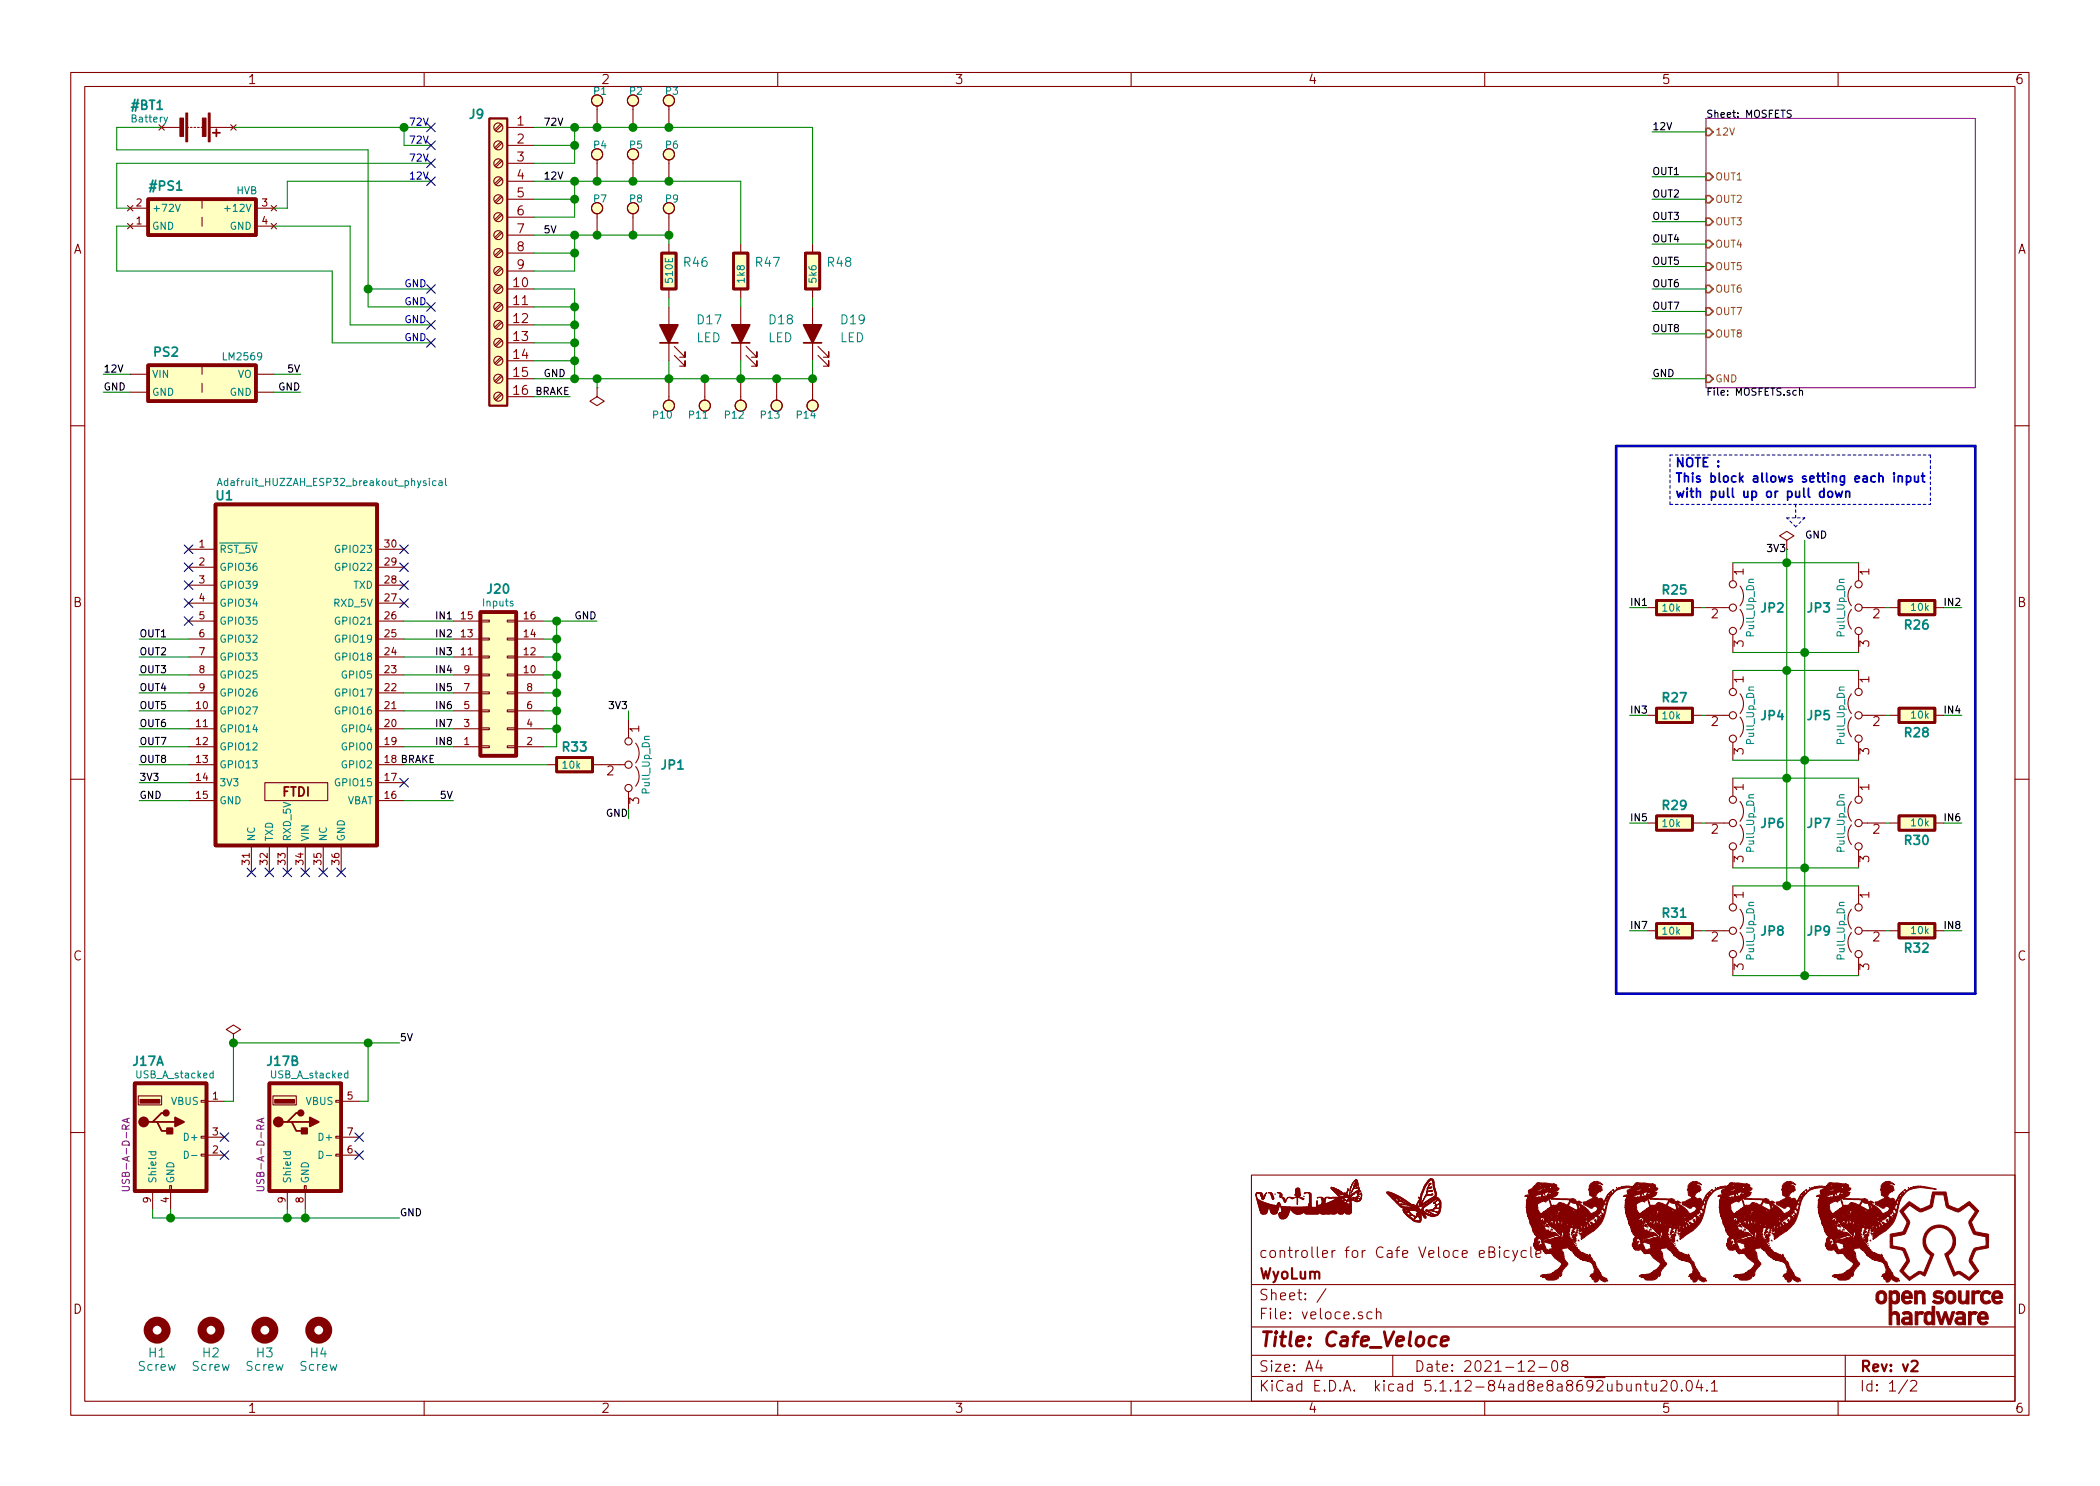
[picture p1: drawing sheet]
EESchema Schematic File Version 4
EELAYER 30 0
EELAYER END
$Descr A4 11693 8268
encoding utf-8
Sheet 1 2
Title "Cafe_Veloce"
Date "2021-12-08"
Rev "v2"
Comp "WyoLum"
Comment1 "controller for Cafe Veloce eBicycle"
Comment2 ""
Comment3 ""
Comment4 ""
$EndDescr
Text Label 3025 700  0    40   ~ 0
72V
Text Label 3025 1000 0    40   ~ 0
12V
Wire Wire Line
	1050 4450 775  4450
Text Label 3025 1300 0    40   ~ 0
5V
Wire Wire Line
	1250 6125 1300 6125
Wire Wire Line
	1300 6125 1300 5800
Wire Wire Line
	1300 5800 2050 5800
Wire Wire Line
	2000 6125 2050 6125
Wire Wire Line
	2050 6125 2050 5800
Connection ~ 2050 5800
Wire Wire Line
	2050 5800 2225 5800
NoConn ~ 2000 6325
NoConn ~ 2000 6425
NoConn ~ 1250 6325
NoConn ~ 1250 6425
Wire Wire Line
	850  6725 850  6775
Wire Wire Line
	850  6775 950  6775
Wire Wire Line
	950  6725 950  6775
Connection ~ 950  6775
Wire Wire Line
	950  6775 1600 6775
Wire Wire Line
	1600 6725 1600 6775
Connection ~ 1600 6775
Wire Wire Line
	1600 6775 1700 6775
Wire Wire Line
	1700 6725 1700 6775
Connection ~ 1700 6775
Wire Wire Line
	1700 6775 2225 6775
Text Label 2225 5800 0    40   ~ 0
5V
Text Label 2225 6775 0    40   ~ 0
GND
Text Label 775  3550 0    40   ~ 0
OUT1
Text Label 775  3650 0    40   ~ 0
OUT2
Text Label 775  3750 0    40   ~ 0
OUT3
Text Label 775  3850 0    40   ~ 0
OUT4
Text Label 775  3950 0    40   ~ 0
OUT5
Text Label 775  4050 0    40   ~ 0
OUT6
Text Label 775  4150 0    40   ~ 0
OUT7
Text Label 775  4250 0    40   ~ 0
OUT8
Text Label 775  4450 0    40   ~ 0
GND
Text Label 2425 4250 2    40   ~ 0
BRAKE
Wire Wire Line
	2975 2200 3175 2200
Text Label 3175 2200 2    40   ~ 0
BRAKE
Connection ~ 1300 5800
Wire Wire Line
	2250 4450 2525 4450
Wire Wire Line
	2975 2100 3200 2100
Text Label 3025 2100 0    40   ~ 0
GND
$Comp
L veloce:Screw_Terminal_01x16 J9
U 1 1
P 2775 1400
F 0 "J9" H 2850 2175 50  0000 L CNB
F 1 "PWR" H 2975 1300 40  0001 L CNN
F 2 "veloce:TerminalBlock_Wurth_1377-16_Horizontal" H 2775 1400 50  0001 C CNN
F 3 "https://www.we-online.de/katalog/datasheet/691137710002.pdf" H 2775 1400 50  0001 C CNN
F 4 "691137710002" H 2775 1400 50  0001 C CNN "PN"
	1    2775 1400
	-1   0    0    -1  
$EndComp
$Comp
L power:PWR_FLAG #FLG0101
U 1 1
P 1300 5800
F 0 "#FLG0101" H 1300 5875 50  0001 C CNN
F 1 "PWR_FLAG" H 1325 6025 50  0001 C CNN
F 2 "" H 1300 5800 50  0001 C CNN
F 3 "~" H 1300 5800 50  0001 C CNN
	1    1300 5800
	1    0    0    -1  
$EndComp
$Comp
L veloce:LV_Buck PS2
U 1 1
P 1125 2125
F 0 "PS2" H 925 2300 50  0000 C CNB
F 1 "LM2569" H 1350 2275 40  0000 C CNN
F 2 "veloce:5VReg_module_LM2596" H 75  1875 50  0001 L CNN
F 3 "https://www.amazon.com/Diatone-5V-2Amp-Voltage-Regulator/dp/B07FN7JQJZ" H 2175 1825 50  0001 L CNN
	1    1125 2125
	1    0    0    -1  
$EndComp
$Comp
L veloce:Battery_virtual #BT1
U 1 1
P 1100 700
F 0 "#BT1" V 975 325 50  0000 L CNB
F 1 "Battery" V 1050 325 40  0000 L CNN
F 2 "" V 1100 760 50  0001 C CNN
F 3 "~" V 1100 760 50  0001 C CNN
	1    1100 700 
	0    1    1    0   
$EndComp
Wire Wire Line
	775  3550 1050 3550
Wire Wire Line
	1050 3650 775  3650
Wire Wire Line
	775  3750 1050 3750
Wire Wire Line
	1050 3850 775  3850
Wire Wire Line
	1050 4250 775  4250
Wire Wire Line
	775  4150 1050 4150
Wire Wire Line
	1050 4050 775  4050
Wire Wire Line
	775  3950 1050 3950
$Comp
L veloce:R R33
U 1 1
P 3200 4250
F 0 "R33" V 3100 4175 50  0000 L CNB
F 1 "10k" V 3200 4175 40  0000 L CNN
F 2 "veloce:r_0805_THT" V 3130 4250 50  0001 C CNN
F 3 "~" H 3200 4250 50  0001 C CNN
	1    3200 4250
	0    1    1    0   
$EndComp
Text Label 3500 4550 2    40   ~ 0
GND
Text Label 3500 3950 2    40   ~ 0
3V3
Text Notes 2275 700  0    40   ~ 0
72V
Text Notes 2275 800  0    40   ~ 0
72V
Text Notes 2250 1600 0    40   ~ 0
GND
Text Notes 2275 900  0    40   ~ 0
72V
Text Notes 2250 1700 0    40   ~ 0
GND
Text Notes 2275 1000 0    40   ~ 0
12V
Text Notes 2250 1800 0    40   ~ 0
GND
Text Notes 2250 1900 0    40   ~ 0
GND
$Comp
L power:PWR_FLAG #FLG0102
U 1 1
P 3325 2150
F 0 "#FLG0102" H 3325 2225 50  0001 C CNN
F 1 "PWR_FLAG" H 3350 2375 50  0001 C CNN
F 2 "" H 3325 2150 50  0001 C CNN
F 3 "~" H 3325 2150 50  0001 C CNN
	1    3325 2150
	-1   0    0    1   
$EndComp
Wire Wire Line
	3325 2150 3325 2100
$Comp
L veloce:USB_A_stacked J17
U 1 1
P 950 6325
F 0 "J17" H 825 6750 50  0000 C CNB
F 1 "USB_A_stacked" H 975 6675 40  0000 C CNN
F 2 "veloce:USB_A_Wuerth_61400826021_Horizontal_Stacked" H 1100 6275 50  0001 C CNN
F 3 "https://www.alliedcomponents.com/storage/rj45/pdfs/ausb2-4599.pdf" H 1100 6275 50  0001 C CNN
F 4 "USB-A-D-RA" V 700 6225 40  0000 C CNN "PN"
	1    950  6325
	1    0    0    -1  
$EndComp
$Comp
L veloce:USB_A_stacked J17
U 2 1
P 1700 6325
F 0 "J17" H 1575 6750 50  0000 C CNB
F 1 "USB_A_stacked" H 1725 6675 40  0000 C CNN
F 2 "veloce:USB_A_Wuerth_61400826021_Horizontal_Stacked" H 1850 6275 50  0001 C CNN
F 3 "https://www.alliedcomponents.com/storage/rj45/pdfs/ausb2-4599.pdf" H 1850 6275 50  0001 C CNN
F 4 "USB-A-D-RA" V 1450 6225 40  0000 C CNN "PN"
	2    1700 6325
	1    0    0    -1  
$EndComp
$Comp
L veloce:Jumper_3_Open JP1
U 1 1
P 3500 4250
F 0 "JP1" V 3500 4425 50  0000 L CNB
F 1 "Pull_Up_Dn" H 3500 4350 40  0000 C CNN
F 2 "veloce:SolderJumper-3_P1.3mm_Open_RoundedPad1.0x1.5mm_THT" H 3500 4250 50  0001 C CNN
F 3 "~" H 3500 4250 50  0001 C CNN
	1    3500 4250
	0    1    1    0   
$EndComp
Wire Wire Line
	2250 4250 3050 4250
Wire Wire Line
	3500 4000 3500 3950
$Comp
L veloce:Adafruit_HUZZAH_ESP32_breakout_physical U1
U 1 1
P 1650 3750
F 0 "U1" H 1250 4750 50  0000 C CNB
F 1 "Adafruit_HUZZAH_ESP32_breakout_physical" H 1850 4825 40  0000 C CNN
F 2 "veloce:Adafruit_HUZZAH_ESP32_breakout_FIXED" H 1850 4350 50  0001 C CNN
F 3 "https://www.adafruit.com/product/2471" H 1950 4450 50  0001 C CNN
	1    1650 3750
	1    0    0    -1  
$EndComp
Text Label 2525 4450 2    40   ~ 0
5V
Wire Wire Line
	2250 4150 2525 4150
Text Label 2525 4150 2    40   ~ 0
IN8
Wire Wire Line
	2250 4050 2525 4050
Text Label 2525 4050 2    40   ~ 0
IN7
Wire Wire Line
	2250 3950 2525 3950
Text Label 2525 3950 2    40   ~ 0
IN6
Wire Wire Line
	2250 3850 2525 3850
Text Label 2525 3850 2    40   ~ 0
IN5
Wire Wire Line
	2250 3750 2525 3750
Text Label 2525 3750 2    40   ~ 0
IN4
Wire Wire Line
	2250 3650 2525 3650
Text Label 2525 3650 2    40   ~ 0
IN3
Wire Wire Line
	2250 3550 2525 3550
Text Label 2525 3550 2    40   ~ 0
IN2
Wire Wire Line
	2250 3450 2525 3450
Text Label 2525 3450 2    40   ~ 0
IN1
Wire Wire Line
	1050 4350 775  4350
Text Label 775  4350 0    40   ~ 0
3V3
$Comp
L power:PWR_FLAG #FLG0103
U 1 1
P 9950 3050
F 0 "#FLG0103" H 9950 3125 50  0001 C CNN
F 1 "PWR_FLAG" H 9975 3275 50  0001 C CNN
F 2 "" H 9950 3050 50  0001 C CNN
F 3 "~" H 9950 3050 50  0001 C CNN
	1    9950 3050
	1    0    0    -1  
$EndComp
$Comp
L veloce:Conn_02x08_Odd_Even J20
U 1 1
P 2775 3800
F 0 "J20" H 2775 3275 50  0000 C CNB
F 1 "Inputs" H 2775 3350 40  0000 C CNN
F 2 "veloce:TerminalBlock_Wurth_1377-16_Horizontal" H 2775 3800 50  0001 C CNN
F 3 "~" H 2775 3800 50  0001 C CNN
	1    2775 3800
	1    0    0    1   
$EndComp
Wire Wire Line
	3025 3450 3100 3450
Wire Wire Line
	3100 3450 3100 3550
Wire Wire Line
	3100 4150 3025 4150
Wire Wire Line
	3025 4050 3100 4050
Connection ~ 3100 4050
Wire Wire Line
	3100 4050 3100 4150
Wire Wire Line
	3025 3950 3100 3950
Connection ~ 3100 3950
Wire Wire Line
	3100 3950 3100 4050
Wire Wire Line
	3025 3850 3100 3850
Connection ~ 3100 3850
Wire Wire Line
	3100 3850 3100 3950
Wire Wire Line
	3025 3750 3100 3750
Connection ~ 3100 3750
Wire Wire Line
	3100 3750 3100 3850
Wire Wire Line
	3025 3650 3100 3650
Connection ~ 3100 3650
Wire Wire Line
	3100 3650 3100 3750
Wire Wire Line
	3025 3550 3100 3550
Connection ~ 3100 3550
Wire Wire Line
	3100 3550 3100 3650
Wire Wire Line
	3100 3450 3325 3450
Text Label 3325 3450 2    40   ~ 0
GND
Wire Wire Line
	3500 4500 3500 4550
$Comp
L veloce:Jumper_3_Open JP2
U 1 1
P 9650 3375
F 0 "JP2" V 9650 3525 50  0000 L CNB
F 1 "Pull_Up_Dn" H 9650 3475 40  0000 C CNN
F 2 "veloce:SolderJumper-3_P1.3mm_Open_RoundedPad1.0x1.5mm_THT" H 9650 3375 50  0001 C CNN
F 3 "~" H 9650 3375 50  0001 C CNN
	1    9650 3375
	0    1    1    0   
$EndComp
Wire Wire Line
	9475 3375 9500 3375
Wire Wire Line
	9175 3375 9075 3375
Text Label 9075 3375 0    40   ~ 0
IN1
$Comp
L veloce:Jumper_3_Open JP4
U 1 1
P 9650 3975
F 0 "JP4" V 9650 4125 50  0000 L CNB
F 1 "Pull_Up_Dn" H 9650 4075 40  0000 C CNN
F 2 "veloce:SolderJumper-3_P1.3mm_Open_RoundedPad1.0x1.5mm_THT" H 9650 3975 50  0001 C CNN
F 3 "~" H 9650 3975 50  0001 C CNN
	1    9650 3975
	0    1    1    0   
$EndComp
Wire Wire Line
	9475 3975 9500 3975
Wire Wire Line
	9175 3975 9075 3975
Text Label 10925 3375 2    40   ~ 0
IN2
$Comp
L veloce:Jumper_3_Open JP6
U 1 1
P 9650 4575
F 0 "JP6" V 9650 4725 50  0000 L CNB
F 1 "Pull_Up_Dn" H 9650 4675 40  0000 C CNN
F 2 "veloce:SolderJumper-3_P1.3mm_Open_RoundedPad1.0x1.5mm_THT" H 9650 4575 50  0001 C CNN
F 3 "~" H 9650 4575 50  0001 C CNN
	1    9650 4575
	0    1    1    0   
$EndComp
Wire Wire Line
	9475 4575 9500 4575
Wire Wire Line
	9175 4575 9075 4575
Text Label 9075 3975 0    40   ~ 0
IN3
$Comp
L veloce:Jumper_3_Open JP8
U 1 1
P 9650 5175
F 0 "JP8" V 9650 5325 50  0000 L CNB
F 1 "Pull_Up_Dn" H 9650 5275 40  0000 C CNN
F 2 "veloce:SolderJumper-3_P1.3mm_Open_RoundedPad1.0x1.5mm_THT" H 9650 5175 50  0001 C CNN
F 3 "~" H 9650 5175 50  0001 C CNN
	1    9650 5175
	0    1    1    0   
$EndComp
Wire Wire Line
	9475 5175 9500 5175
Text Label 10925 3975 2    40   ~ 0
IN4
$Comp
L veloce:Jumper_3_Open JP3
U 1 1
P 10350 3375
F 0 "JP3" V 10350 3525 50  0000 L CNB
F 1 "Pull_Up_Dn" H 10350 3475 40  0000 C CNN
F 2 "veloce:SolderJumper-3_P1.3mm_Open_RoundedPad1.0x1.5mm_THT" H 10350 3375 50  0001 C CNN
F 3 "~" H 10350 3375 50  0001 C CNN
	1    10350 3375
	0    -1   1    0   
$EndComp
Wire Wire Line
	10525 3375 10500 3375
Wire Wire Line
	10825 3375 10925 3375
Text Label 9075 4575 0    40   ~ 0
IN5
$Comp
L veloce:Jumper_3_Open JP5
U 1 1
P 10350 3975
F 0 "JP5" V 10350 4125 50  0000 L CNB
F 1 "Pull_Up_Dn" H 10350 4075 40  0000 C CNN
F 2 "veloce:SolderJumper-3_P1.3mm_Open_RoundedPad1.0x1.5mm_THT" H 10350 3975 50  0001 C CNN
F 3 "~" H 10350 3975 50  0001 C CNN
	1    10350 3975
	0    -1   1    0   
$EndComp
Wire Wire Line
	10525 3975 10500 3975
Wire Wire Line
	10825 3975 10925 3975
Text Label 10925 4575 2    40   ~ 0
IN6
$Comp
L veloce:Jumper_3_Open JP7
U 1 1
P 10350 4575
F 0 "JP7" V 10350 4725 50  0000 L CNB
F 1 "Pull_Up_Dn" H 10350 4675 40  0000 C CNN
F 2 "veloce:SolderJumper-3_P1.3mm_Open_RoundedPad1.0x1.5mm_THT" H 10350 4575 50  0001 C CNN
F 3 "~" H 10350 4575 50  0001 C CNN
	1    10350 4575
	0    -1   1    0   
$EndComp
Wire Wire Line
	10525 4575 10500 4575
Wire Wire Line
	10825 4575 10925 4575
Text Label 9075 5175 0    40   ~ 0
IN7
$Comp
L veloce:Jumper_3_Open JP9
U 1 1
P 10350 5175
F 0 "JP9" V 10350 5325 50  0000 L CNB
F 1 "Pull_Up_Dn" H 10350 5275 40  0000 C CNN
F 2 "veloce:SolderJumper-3_P1.3mm_Open_RoundedPad1.0x1.5mm_THT" H 10350 5175 50  0001 C CNN
F 3 "~" H 10350 5175 50  0001 C CNN
	1    10350 5175
	0    -1   1    0   
$EndComp
Wire Wire Line
	10525 5175 10500 5175
Wire Wire Line
	10825 5175 10925 5175
Text Label 10925 5175 2    40   ~ 0
IN8
Wire Wire Line
	9175 5175 9075 5175
Wire Wire Line
	9950 3050 9950 3125
Wire Wire Line
	9950 4925 9650 4925
Wire Wire Line
	10350 4925 9950 4925
Connection ~ 9950 4925
Wire Wire Line
	9650 4325 9950 4325
Connection ~ 9950 4325
Wire Wire Line
	9950 4325 9950 4925
Wire Wire Line
	10350 4325 9950 4325
Wire Wire Line
	9650 3725 9950 3725
Connection ~ 9950 3725
Wire Wire Line
	9950 3725 9950 4325
Wire Wire Line
	10350 3725 9950 3725
Wire Wire Line
	9650 3125 9950 3125
Connection ~ 9950 3125
Wire Wire Line
	9950 3125 9950 3725
Wire Wire Line
	10350 3125 9950 3125
Wire Wire Line
	10050 3000 10050 3625
Wire Wire Line
	10050 5425 10350 5425
Wire Wire Line
	10050 5425 9650 5425
Connection ~ 10050 5425
Wire Wire Line
	9650 4825 10050 4825
Connection ~ 10050 4825
Wire Wire Line
	10050 4825 10050 5425
Wire Wire Line
	10050 4825 10350 4825
Wire Wire Line
	9650 4225 10050 4225
Connection ~ 10050 4225
Wire Wire Line
	10050 4225 10050 4825
Wire Wire Line
	10050 4225 10350 4225
Wire Wire Line
	9650 3625 10050 3625
Connection ~ 10050 3625
Wire Wire Line
	10050 3625 10050 4225
Wire Wire Line
	10050 3625 10350 3625
Text Label 9950 3075 2    40   ~ 0
3V3
Text Label 10050 3000 0    40   ~ 0
GND
Text Notes 9325 2775 0    50   ~ 10
NOTE :\nThis block allows setting each input\nwith pull up or pull down
Wire Notes Line
	9300 2800 9300 2525
Wire Notes Line
	9300 2525 10750 2525
Wire Notes Line
	10750 2525 10750 2800
Wire Notes Line
	9300 2800 10750 2800
Wire Notes Line
	10000 2925 9950 2875
Wire Notes Line
	9950 2875 10050 2875
Wire Notes Line
	10050 2875 10000 2925
Connection ~ 3100 3450
$Comp
L veloce:R R27
U 1 1
P 9325 3975
F 0 "R27" V 9225 3900 50  0000 L CNB
F 1 "10k" V 9325 3900 40  0000 L CNN
F 2 "veloce:r_0805_THT" V 9255 3975 50  0001 C CNN
F 3 "~" H 9325 3975 50  0001 C CNN
	1    9325 3975
	0    1    1    0   
$EndComp
$Comp
L veloce:R R28
U 1 1
P 10675 3975
F 0 "R28" V 10575 3900 50  0000 L CNB
F 1 "10k" V 10675 3900 40  0000 L CNN
F 2 "veloce:r_0805_THT" V 10605 3975 50  0001 C CNN
F 3 "~" H 10675 3975 50  0001 C CNN
	1    10675 3975
	0    -1   -1   0   
$EndComp
$Comp
L veloce:R R30
U 1 1
P 10675 4575
F 0 "R30" V 10575 4500 50  0000 L CNB
F 1 "10k" V 10675 4500 40  0000 L CNN
F 2 "veloce:r_0805_THT" V 10605 4575 50  0001 C CNN
F 3 "~" H 10675 4575 50  0001 C CNN
	1    10675 4575
	0    -1   -1   0   
$EndComp
$Comp
L veloce:R R29
U 1 1
P 9325 4575
F 0 "R29" V 9225 4500 50  0000 L CNB
F 1 "10k" V 9325 4500 40  0000 L CNN
F 2 "veloce:r_0805_THT" V 9255 4575 50  0001 C CNN
F 3 "~" H 9325 4575 50  0001 C CNN
	1    9325 4575
	0    1    1    0   
$EndComp
$Comp
L veloce:R R31
U 1 1
P 9325 5175
F 0 "R31" V 9225 5100 50  0000 L CNB
F 1 "10k" V 9325 5100 40  0000 L CNN
F 2 "veloce:r_0805_THT" V 9255 5175 50  0001 C CNN
F 3 "~" H 9325 5175 50  0001 C CNN
	1    9325 5175
	0    1    1    0   
$EndComp
$Comp
L veloce:R R32
U 1 1
P 10675 5175
F 0 "R32" V 10575 5100 50  0000 L CNB
F 1 "10k" V 10675 5100 40  0000 L CNN
F 2 "veloce:r_0805_THT" V 10605 5175 50  0001 C CNN
F 3 "~" H 10675 5175 50  0001 C CNN
	1    10675 5175
	0    -1   -1   0   
$EndComp
$Comp
L Mechanical:MountingHole H1
U 1 1
P 875 7400
F 0 "H1" H 875 7275 50  0000 C CNN
F 1 "Screw" H 875 7200 50  0000 C CNN
F 2 "veloce:MountingHole_3.2mmx6.4mm_M3_Pad_Via" H 875 7400 50  0001 C CNN
F 3 "~" H 875 7400 50  0001 C CNN
	1    875  7400
	1    0    0    -1  
$EndComp
$Comp
L Mechanical:MountingHole H2
U 1 1
P 1175 7400
F 0 "H2" H 1175 7275 50  0000 C CNN
F 1 "Screw" H 1175 7200 50  0000 C CNN
F 2 "veloce:MountingHole_3.2mmx6.4mm_M3_Pad_Via" H 1175 7400 50  0001 C CNN
F 3 "~" H 1175 7400 50  0001 C CNN
	1    1175 7400
	1    0    0    -1  
$EndComp
$Comp
L Mechanical:MountingHole H3
U 1 1
P 1475 7400
F 0 "H3" H 1475 7275 50  0000 C CNN
F 1 "Screw" H 1475 7200 50  0000 C CNN
F 2 "veloce:MountingHole_3.2mmx6.4mm_M3_Pad_Via" H 1475 7400 50  0001 C CNN
F 3 "~" H 1475 7400 50  0001 C CNN
	1    1475 7400
	1    0    0    -1  
$EndComp
$Comp
L Mechanical:MountingHole H4
U 1 1
P 1775 7400
F 0 "H4" H 1775 7275 50  0000 C CNN
F 1 "Screw" H 1775 7200 50  0000 C CNN
F 2 "veloce:MountingHole_3.2mmx6.4mm_M3_Pad_Via" H 1775 7400 50  0001 C CNN
F 3 "~" H 1775 7400 50  0001 C CNN
	1    1775 7400
	1    0    0    -1  
$EndComp
Wire Notes Line
	10000 2800 10000 2875
Wire Notes Line width 15 style solid
	9000 2475 11000 2475
Wire Notes Line width 15 style solid
	11000 2475 11000 5525
Wire Notes Line width 15 style solid
	11000 5525 9000 5525
Wire Notes Line width 15 style solid
	9000 5525 9000 2475
Wire Wire Line
	2975 700  3200 700 
Wire Wire Line
	3200 700  3200 800 
Wire Wire Line
	3200 900  2975 900 
Wire Wire Line
	2975 800  3200 800 
Connection ~ 3200 800 
Wire Wire Line
	3200 800  3200 900 
Wire Wire Line
	2975 1000 3200 1000
Wire Wire Line
	3200 1000 3200 1100
Wire Wire Line
	3200 1100 2975 1100
Wire Wire Line
	2975 1400 3200 1400
Wire Wire Line
	3200 1400 3200 1500
Wire Wire Line
	3200 1500 2975 1500
Connection ~ 3200 2100
Wire Wire Line
	3200 2100 3325 2100
Wire Wire Line
	2975 2000 3200 2000
Connection ~ 3200 2000
Wire Wire Line
	3200 2000 3200 2100
Wire Wire Line
	2975 1900 3200 1900
Connection ~ 3200 1900
Wire Wire Line
	3200 1900 3200 2000
Wire Wire Line
	2975 1800 3200 1800
Connection ~ 3200 1800
Wire Wire Line
	3200 1800 3200 1900
Wire Wire Line
	2975 1700 3200 1700
Connection ~ 3200 1700
Wire Wire Line
	3200 1700 3200 1800
Wire Wire Line
	2975 1600 3200 1600
Wire Wire Line
	3200 1600 3200 1700
Wire Wire Line
	1300 700  2250 700 
Wire Wire Line
	2400 800  2250 800 
Wire Wire Line
	2250 800  2250 700 
Connection ~ 2250 700 
Wire Wire Line
	2250 700  2400 700 
Wire Wire Line
	2400 900  650  900 
Wire Wire Line
	650  900  650  1150
Wire Wire Line
	2400 1000 1600 1000
Wire Wire Line
	1600 1000 1600 1150
NoConn ~ 2400 700 
NoConn ~ 2400 800 
NoConn ~ 2400 900 
NoConn ~ 2400 1000
NoConn ~ 2400 1600
NoConn ~ 2400 1700
NoConn ~ 2400 1800
NoConn ~ 2400 1900
Wire Wire Line
	1850 1500 650  1500
Wire Wire Line
	650  1500 650  1250
Wire Wire Line
	2400 1800 1950 1800
Wire Wire Line
	1950 1800 1950 1250
Wire Wire Line
	2400 1900 1850 1900
Wire Wire Line
	1850 1900 1850 1500
Wire Wire Line
	2400 1700 2050 1700
Wire Wire Line
	2050 1700 2050 1600
Wire Wire Line
	2050 825  650  825 
Wire Wire Line
	650  825  650  700 
Wire Wire Line
	650  700  900  700 
Wire Wire Line
	2400 1600 2050 1600
Connection ~ 2050 1600
Wire Wire Line
	2050 1600 2050 825 
Wire Wire Line
	1950 1250 1525 1250
Wire Wire Line
	1600 1150 1525 1150
Wire Wire Line
	650  1150 725  1150
Wire Wire Line
	650  1250 725  1250
$Comp
L veloce:HV_Buck_virtual #PS1
U 1 1
P 1125 1200
F 0 "#PS1" H 925 1375 50  0000 C CNB
F 1 "HVB" H 1375 1350 40  0000 C CNN
F 2 "" H 75  950 50  0001 L CNN
F 3 "" H 2175 900 50  0001 L CNN
	1    1125 1200
	1    0    0    -1  
$EndComp
NoConn ~ 1050 3050
NoConn ~ 1050 3150
NoConn ~ 1050 3250
NoConn ~ 1050 3350
NoConn ~ 1050 3450
NoConn ~ 2250 3050
NoConn ~ 2250 3150
NoConn ~ 2250 3250
NoConn ~ 2250 3350
NoConn ~ 1400 4850
NoConn ~ 1500 4850
NoConn ~ 1600 4850
NoConn ~ 1700 4850
NoConn ~ 1800 4850
NoConn ~ 1900 4850
NoConn ~ 2250 4350
$Comp
L veloce:Logo_Veloce G2
U 1 1
P 9350 6850
F 0 "G2" H 9350 6525 60  0001 C CNN
F 1 "Logo_Veloce" H 9350 7175 60  0001 C CNN
F 2 "veloce:logo_VR_v2_mask" H 9350 6850 50  0001 C CNN
F 3 "" H 9350 6850 50  0001 C CNN
	1    9350 6850
	1    0    0    -1  
$EndComp
$Comp
L veloce:Logo_Veloce G3
U 1 1
P 9875 6850
F 0 "G3" H 9875 6525 60  0001 C CNN
F 1 "Logo_Veloce" H 9875 7175 60  0001 C CNN
F 2 "veloce:logo_CV_v2_silk2" H 9875 6850 50  0001 C CNN
F 3 "" H 9875 6850 50  0001 C CNN
	1    9875 6850
	1    0    0    -1  
$EndComp
$Comp
L veloce:Logo_Veloce G4
U 1 1
P 10425 6850
F 0 "G4" H 10425 6525 60  0001 C CNN
F 1 "Logo_Veloce" H 10425 7175 60  0001 C CNN
F 2 "veloce:logo_CV_v2_mask2" H 10425 6850 50  0001 C CNN
F 3 "" H 10425 6850 50  0001 C CNN
	1    10425 6850
	1    0    0    -1  
$EndComp
$Comp
L veloce:Logo_Veloce G1
U 1 1
P 8800 6850
F 0 "G1" H 8800 6525 60  0001 C CNN
F 1 "Logo_Veloce" H 8800 7175 60  0001 C CNN
F 2 "veloce:logo_CV_v2_silk" H 8800 6850 50  0001 C CNN
F 3 "" H 8800 6850 50  0001 C CNN
	1    8800 6850
	1    0    0    -1  
$EndComp
$Comp
L veloce:Logo_OSHW G7
U 1 1
P 10800 7000
F 0 "G7" H 10800 6950 40  0001 C CNN
F 1 "Logo_OSHW" H 10800 7100 40  0001 C CNN
F 2 "veloce:Logo_OSHW-11.4x12mm_SilkScreen" H 10800 7000 60  0001 C CNN
F 3 "" H 10800 7000 60  0000 C CNN
	1    10800 7000
	1    0    0    -1  
$EndComp
$Comp
L veloce:LOGO_WL G5
U 1 1
P 7900 6700
F 0 "G5" H 7900 6564 60  0001 C CNN
F 1 "LOGO_WL" H 7900 6836 60  0001 C CNN
F 2 "veloce:logo_butterfly_silk_15x12" H 7900 6700 60  0001 C CNN
F 3 "" H 7900 6700 60  0001 C CNN
	1    7900 6700
	1    0    0    -1  
$EndComp
$Comp
L veloce:LOGO_WL G6
U 1 1
P 7900 6700
F 0 "G6" H 7900 6564 60  0001 C CNN
F 1 "LOGO_WL" H 7900 6836 60  0001 C CNN
F 2 "veloce:logo_butterfly_mask_15x12" H 7900 6700 60  0001 C CNN
F 3 "" H 7900 6700 60  0001 C CNN
	1    7900 6700
	1    0    0    -1  
$EndComp
$Comp
L veloce:Logo_Wyolum G8
U 1 1
P 7275 6675
F 0 "G8" H 7275 6585 60  0001 C CNN
F 1 "Logo_Wyolum" H 7275 6765 60  0001 C CNN
F 2 "veloce:logo_wyolum_silk_20x8" H 7275 6675 50  0001 C CNN
F 3 "" H 7275 6675 50  0001 C CNN
	1    7275 6675
	1    0    0    -1  
$EndComp
$Comp
L veloce:Logo_Wyolum G9
U 1 1
P 7275 6675
F 0 "G9" H 7275 6585 60  0001 C CNN
F 1 "Logo_Wyolum" H 7275 6765 60  0001 C CNN
F 2 "veloce:logo_wyolum_mask_20x8" H 7275 6675 50  0001 C CNN
F 3 "" H 7275 6675 50  0001 C CNN
	1    7275 6675
	1    0    0    -1  
$EndComp
$Comp
L veloce:R R26
U 1 1
P 10675 3375
F 0 "R26" V 10575 3300 50  0000 L CNB
F 1 "10k" V 10675 3300 40  0000 L CNN
F 2 "veloce:r_0805_THT" V 10605 3375 50  0001 C CNN
F 3 "~" H 10675 3375 50  0001 C CNN
	1    10675 3375
	0    -1   -1   0   
$EndComp
$Comp
L veloce:R R25
U 1 1
P 9325 3375
F 0 "R25" V 9225 3300 50  0000 L CNB
F 1 "10k" V 9325 3300 40  0000 L CNN
F 2 "veloce:r_0805_THT" V 9255 3375 50  0001 C CNN
F 3 "~" H 9325 3375 50  0001 C CNN
	1    9325 3375
	0    1    1    0   
$EndComp
$Sheet
S 9500 650  1500 1500
U 6276F530
F0 "MOSFETS" 40
F1 "MOSFETS.sch" 40
F2 "12V" I L 9500 725 40 
F3 "OUT1" I L 9500 975 40 
F4 "OUT2" I L 9500 1100 40 
F5 "OUT3" I L 9500 1225 40 
F6 "OUT4" I L 9500 1350 40 
F7 "OUT5" I L 9500 1475 40 
F8 "OUT6" I L 9500 1600 40 
F9 "OUT7" I L 9500 1725 40 
F10 "OUT8" I L 9500 1850 40 
F11 "GND" I L 9500 2100 40 
$EndSheet
Wire Wire Line
	9500 725  9200 725 
Wire Wire Line
	9200 975  9500 975 
Wire Wire Line
	9200 1100 9500 1100
Wire Wire Line
	9200 1225 9500 1225
Wire Wire Line
	9200 1350 9500 1350
Wire Wire Line
	9200 1475 9500 1475
Wire Wire Line
	9200 1600 9500 1600
Wire Wire Line
	9200 1725 9500 1725
Wire Wire Line
	9200 1850 9500 1850
Wire Wire Line
	9200 2100 9500 2100
Text Label 9200 2100 0    40   ~ 0
GND
Text Label 9200 1850 0    40   ~ 0
OUT8
Text Label 9200 1725 0    40   ~ 0
OUT7
Text Label 9200 1600 0    40   ~ 0
OUT6
Text Label 9200 1475 0    40   ~ 0
OUT5
Text Label 9200 1350 0    40   ~ 0
OUT4
Text Label 9200 1225 0    40   ~ 0
OUT3
Text Label 9200 1100 0    40   ~ 0
OUT2
Text Label 9200 975  0    40   ~ 0
OUT1
Text Label 9200 725  0    40   ~ 0
12V
Wire Wire Line
	2975 1300 3200 1300
Wire Wire Line
	3200 1300 3200 1400
Connection ~ 3200 1400
Wire Wire Line
	2975 1200 3200 1200
Wire Wire Line
	3200 1200 3200 1100
Connection ~ 3200 1100
Wire Wire Line
	725  2075 575  2075
Wire Wire Line
	575  2175 725  2175
Wire Wire Line
	1525 2075 1675 2075
Wire Wire Line
	1675 2175 1525 2175
Text Label 575  2075 0    40   ~ 0
12V
Text Label 575  2175 0    40   ~ 0
GND
Text Label 1675 2075 2    40   ~ 0
5V
$Comp
L veloce:LED D17
U 1 1
P 3725 1850
F 0 "D17" V 3800 1700 50  0000 R CNN
F 1 "LED" V 3700 1700 50  0000 R CNN
F 2 "veloce:LED_0805_2012Metric" H 3725 1850 50  0001 C CNN
F 3 "~" H 3725 1850 50  0001 C CNN
	1    3725 1850
	0    -1   -1   0   
$EndComp
$Comp
L veloce:LED D18
U 1 1
P 4125 1850
F 0 "D18" V 4200 1700 50  0000 R CNN
F 1 "LED" V 4100 1700 50  0000 R CNN
F 2 "veloce:LED_0805_2012Metric" H 4125 1850 50  0001 C CNN
F 3 "~" H 4125 1850 50  0001 C CNN
	1    4125 1850
	0    -1   -1   0   
$EndComp
$Comp
L veloce:LED D19
U 1 1
P 4525 1850
F 0 "D19" V 4600 1700 50  0000 R CNN
F 1 "LED" V 4500 1700 50  0000 R CNN
F 2 "veloce:LED_0805_2012Metric" H 4525 1850 50  0001 C CNN
F 3 "~" H 4525 1850 50  0001 C CNN
	1    4525 1850
	0    -1   -1   0   
$EndComp
$Comp
L veloce:R R46
U 1 1
P 3725 1500
F 0 "R46" H 3800 1550 50  0000 L CNN
F 1 "510E" V 3725 1425 40  0000 L CNN
F 2 "veloce:R_0805_2012Metric" V 3655 1500 50  0001 C CNN
F 3 "~" H 3725 1500 50  0001 C CNN
	1    3725 1500
	1    0    0    -1  
$EndComp
Wire Wire Line
	3725 1650 3725 1700
Wire Wire Line
	4125 1650 4125 1700
Wire Wire Line
	4525 1650 4525 1700
Wire Wire Line
	3725 2000 3725 2100
Wire Wire Line
	3725 2100 3325 2100
Wire Wire Line
	3725 2100 3925 2100
Wire Wire Line
	4525 2100 4525 2000
Connection ~ 3725 2100
Wire Wire Line
	4125 2000 4125 2100
Connection ~ 4125 2100
Wire Wire Line
	4125 2100 4325 2100
Wire Wire Line
	3725 1350 3725 1300
Wire Wire Line
	3725 1300 3525 1300
Connection ~ 3200 1300
Wire Wire Line
	3200 1000 3325 1000
Connection ~ 3200 1000
Wire Wire Line
	3200 700  3325 700 
Connection ~ 3200 700 
$Comp
L veloce:CONN_1 P1
U 1 1
P 3325 550
F 0 "P1" V 3375 575 40  0000 R CNN
F 1 "CONN_1" H 3325 605 30  0001 C CNN
F 2 "veloce:TestPoint_THTPad_D3.0mm_Drill1.5mm" H 3325 550 60  0001 C CNN
F 3 "" H 3325 550 60  0000 C CNN
	1    3325 550 
	0    -1   -1   0   
$EndComp
Connection ~ 3325 700 
Wire Wire Line
	3325 700  3525 700 
$Comp
L veloce:CONN_1 P2
U 1 1
P 3525 550
F 0 "P2" V 3575 575 40  0000 R CNN
F 1 "CONN_1" H 3525 605 30  0001 C CNN
F 2 "veloce:TestPoint_THTPad_D3.0mm_Drill1.5mm" H 3525 550 60  0001 C CNN
F 3 "" H 3525 550 60  0000 C CNN
	1    3525 550 
	0    -1   -1   0   
$EndComp
Connection ~ 3525 700 
Wire Wire Line
	3525 700  3725 700 
$Comp
L veloce:CONN_1 P3
U 1 1
P 3725 550
F 0 "P3" V 3775 575 40  0000 R CNN
F 1 "CONN_1" H 3725 605 30  0001 C CNN
F 2 "veloce:TestPoint_THTPad_D3.0mm_Drill1.5mm" H 3725 550 60  0001 C CNN
F 3 "" H 3725 550 60  0000 C CNN
	1    3725 550 
	0    -1   -1   0   
$EndComp
Connection ~ 3725 700 
Wire Wire Line
	3725 700  4525 700 
$Comp
L veloce:CONN_1 P4
U 1 1
P 3325 850
F 0 "P4" V 3375 875 40  0000 R CNN
F 1 "CONN_1" H 3325 905 30  0001 C CNN
F 2 "veloce:TestPoint_THTPad_D3.0mm_Drill1.5mm" H 3325 850 60  0001 C CNN
F 3 "" H 3325 850 60  0000 C CNN
	1    3325 850 
	0    -1   -1   0   
$EndComp
$Comp
L veloce:CONN_1 P5
U 1 1
P 3525 850
F 0 "P5" V 3575 875 40  0000 R CNN
F 1 "CONN_1" H 3525 905 30  0001 C CNN
F 2 "veloce:TestPoint_THTPad_D3.0mm_Drill1.5mm" H 3525 850 60  0001 C CNN
F 3 "" H 3525 850 60  0000 C CNN
	1    3525 850 
	0    -1   -1   0   
$EndComp
$Comp
L veloce:CONN_1 P6
U 1 1
P 3725 850
F 0 "P6" V 3775 875 40  0000 R CNN
F 1 "CONN_1" H 3725 905 30  0001 C CNN
F 2 "veloce:TestPoint_THTPad_D3.0mm_Drill1.5mm" H 3725 850 60  0001 C CNN
F 3 "" H 3725 850 60  0000 C CNN
	1    3725 850 
	0    -1   -1   0   
$EndComp
Connection ~ 3325 1000
Wire Wire Line
	3325 1000 3525 1000
Connection ~ 3525 1000
Wire Wire Line
	3525 1000 3725 1000
Connection ~ 3725 1000
Wire Wire Line
	3725 1000 4125 1000
$Comp
L veloce:CONN_1 P7
U 1 1
P 3325 1150
F 0 "P7" V 3375 1175 40  0000 R CNN
F 1 "CONN_1" H 3325 1205 30  0001 C CNN
F 2 "veloce:TestPoint_THTPad_D3.0mm_Drill1.5mm" H 3325 1150 60  0001 C CNN
F 3 "" H 3325 1150 60  0000 C CNN
	1    3325 1150
	0    -1   -1   0   
$EndComp
$Comp
L veloce:CONN_1 P8
U 1 1
P 3525 1150
F 0 "P8" V 3575 1175 40  0000 R CNN
F 1 "CONN_1" H 3525 1205 30  0001 C CNN
F 2 "veloce:TestPoint_THTPad_D3.0mm_Drill1.5mm" H 3525 1150 60  0001 C CNN
F 3 "" H 3525 1150 60  0000 C CNN
	1    3525 1150
	0    -1   -1   0   
$EndComp
$Comp
L veloce:CONN_1 P9
U 1 1
P 3725 1150
F 0 "P9" V 3775 1175 40  0000 R CNN
F 1 "CONN_1" H 3725 1205 30  0001 C CNN
F 2 "veloce:TestPoint_THTPad_D3.0mm_Drill1.5mm" H 3725 1150 60  0001 C CNN
F 3 "" H 3725 1150 60  0000 C CNN
	1    3725 1150
	0    -1   -1   0   
$EndComp
Connection ~ 3325 1300
Wire Wire Line
	3325 1300 3200 1300
Connection ~ 3525 1300
Wire Wire Line
	3525 1300 3325 1300
Wire Wire Line
	4525 700  4525 1350
Wire Wire Line
	4125 1000 4125 1350
$Comp
L veloce:R R48
U 1 1
P 4525 1500
F 0 "R48" H 4600 1550 50  0000 L CNN
F 1 "5k6" V 4525 1425 40  0000 L CNN
F 2 "veloce:R_0805_2012Metric" V 4455 1500 50  0001 C CNN
F 3 "~" H 4525 1500 50  0001 C CNN
	1    4525 1500
	1    0    0    -1  
$EndComp
$Comp
L veloce:R R47
U 1 1
P 4125 1500
F 0 "R47" H 4200 1550 50  0000 L CNN
F 1 "1k8" V 4125 1425 40  0000 L CNN
F 2 "veloce:R_0805_2012Metric" V 4055 1500 50  0001 C CNN
F 3 "~" H 4125 1500 50  0001 C CNN
	1    4125 1500
	1    0    0    -1  
$EndComp
Connection ~ 3725 1300
Connection ~ 3325 2100
Text Label 1675 2175 2    40   ~ 0
GND
$Comp
L veloce:CONN_1 P10
U 1 1
P 3725 2250
F 0 "P10" V 3775 2275 40  0000 R CNN
F 1 "CONN_1" H 3725 2305 30  0001 C CNN
F 2 "veloce:TestPoint_THTPad_D3.0mm_Drill1.5mm" H 3725 2250 60  0001 C CNN
F 3 "" H 3725 2250 60  0000 C CNN
	1    3725 2250
	0    1    1    0   
$EndComp
$Comp
L veloce:CONN_1 P12
U 1 1
P 4125 2250
F 0 "P12" V 4175 2275 40  0000 R CNN
F 1 "CONN_1" H 4125 2305 30  0001 C CNN
F 2 "veloce:TestPoint_THTPad_D3.0mm_Drill1.5mm" H 4125 2250 60  0001 C CNN
F 3 "" H 4125 2250 60  0000 C CNN
	1    4125 2250
	0    1    1    0   
$EndComp
$Comp
L veloce:CONN_1 P14
U 1 1
P 4525 2250
F 0 "P14" V 4575 2275 40  0000 R CNN
F 1 "CONN_1" H 4525 2305 30  0001 C CNN
F 2 "veloce:TestPoint_THTPad_D3.0mm_Drill1.5mm" H 4525 2250 60  0001 C CNN
F 3 "" H 4525 2250 60  0000 C CNN
	1    4525 2250
	0    1    1    0   
$EndComp
Connection ~ 4525 2100
$Comp
L veloce:CONN_1 P13
U 1 1
P 4325 2250
F 0 "P13" V 4375 2275 40  0000 R CNN
F 1 "CONN_1" H 4325 2305 30  0001 C CNN
F 2 "veloce:TestPoint_THTPad_D3.0mm_Drill1.5mm" H 4325 2250 60  0001 C CNN
F 3 "" H 4325 2250 60  0000 C CNN
	1    4325 2250
	0    1    1    0   
$EndComp
Connection ~ 4325 2100
Wire Wire Line
	4325 2100 4525 2100
$Comp
L veloce:CONN_1 P11
U 1 1
P 3925 2250
F 0 "P11" V 3975 2275 40  0000 R CNN
F 1 "CONN_1" H 3925 2305 30  0001 C CNN
F 2 "veloce:TestPoint_THTPad_D3.0mm_Drill1.5mm" H 3925 2250 60  0001 C CNN
F 3 "" H 3925 2250 60  0000 C CNN
	1    3925 2250
	0    1    1    0   
$EndComp
Connection ~ 3925 2100
Wire Wire Line
	3925 2100 4125 2100
$EndSCHEMATC
